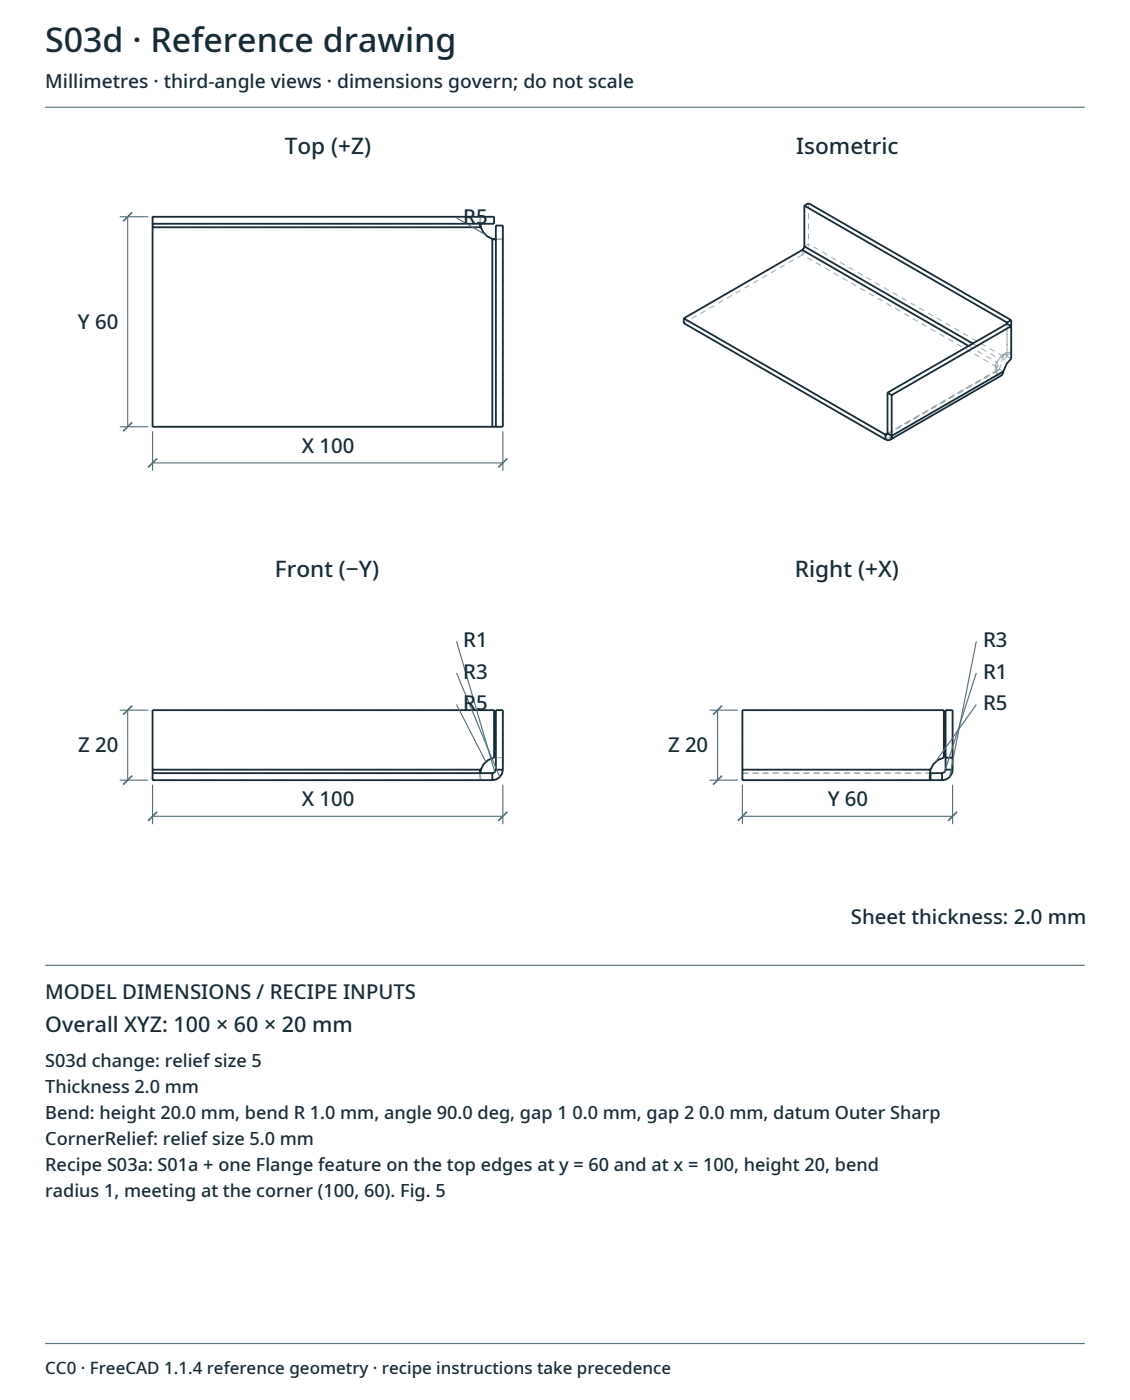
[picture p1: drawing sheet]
<svg xmlns="http://www.w3.org/2000/svg" width="265mm" height="328mm" viewBox="0 0 265 328" stroke-linecap="round" stroke-linejoin="round" font-family="sans-serif">
<g fill="none" stroke="#52707a" stroke-width=".26">
<path d="M10.6 25.1h243.4M28 50.8h6.7M29.9 50.8v49.2M106.9 51.1l6.7 3.8M28 100h6.7M35.7 108.5h82M35.7 101.1v9.2M117.7 101.1v9.2M106.9 150.3l9 30.6M106.9 157.7l10.1 24.4M228.6 150.3l-6.3 31.8M228.6 157.7l-7.4 23.2"/>
<path d="M28 166.4h6.7M29.9 166.4v16.4M106.9 165.1l6.8 13.4M166.2 166.4h6.6M168 166.4v16.4M228.6 165.1l-9.6 13.4M28 182.8h6.7M35.7 183.9v9.2M35.7 191.3h82M117.7 183.9v9.2M166.2 182.8h6.6M173.8 191.3h49.2"/>
<path d="M173.8 183.9v9.2M223 183.9v9.2M10.6 226.2h243.4M10.6 314.9h243.4"/>
</g>
<g fill="none" stroke="#9daab0" stroke-width=".23" stroke-dasharray="1.3 1.1" stroke-linecap="butt">
<path d="M35.7 53.3v46.7M35.7 53.3v-2.5M35.7 52.4h76.9M35.7 50.8v1.6M112.4 51.5l.1 1M112.4 51.5v1.2M112.6 53.3h-76.9M112.6 50.8h-76.9M112.6 50.8l-.2 .7M112.6 50.8v1.6M112.6 50.8h3.1M112.6 52.4h3.1"/>
<path d="M115.3 56l-1.2-.6-.9-1-.6-1.1M115.7 50.8v1.6M115.9 56.1h1.1M116.1 56.1h.9M116.1 56v44M116.1 52.9v3.1M117 56.1l.7-.1M117.7 56h-1.6M117.7 52.9v3.1M117.7 52.9h-1.6M187.9 59.7l-27.8 16M187.9 59.7v-1.1"/>
<path d="M187.9 59.7a3.1 3.1 0 0 0 1.4-2.5M189.3 57.2l-1 .5M189.3 47.6v9.6M235.8 75.9v7.6M226.8 81.1l6.7 3.8M227.8 80.5l6.1 3.6M233.1 87l.4-1M233.1 85.8l.4-.9M233.1 85.8v1.2M233.5 87.9l-.4-.9M233.5 86l-45.6-26.3M233.5 86.8l-.4-1"/>
<path d="M233.5 86.8l-25.7 14.8M233.5 87.9v-1.1M233.5 86v-1.1M233.5 87.9l.5 .2h.4M233.7 86.9l-.2-.1M233.7 86.9l-26 15M233.9 86.5l-26.1 15.1M233.9 86.5l-.2 .4M233.9 84.1l-.4 .8M233.9 84.1l.7-.8M234.6 83.3l.7-.2 .5 .1M234.6 83.3l.9-.6"/>
<path d="M234.9 83.5l-45.6-26.3M234.9 83.5v.1a5 5 0 0 1-1.3 2.3l-.1 .1M234.9 87.1l-1-.6M234.9 83.5l-1 .6M234.9 83.5l.6-.8M235.5 82.7l.8-.2 .5 .2M235.8 83.5l-1 1.1-.9 1.9M235.8 83.2v-7.3M236.8 82.7v-6.3M236.8 84.1l-1-.6M236.8 82.7l-1 .5M35.7 100h79.6"/>
<path d="M115.3 100v-44M115.3 100h2.4M116.1 100h1.6M117.7 100v-44M207.3 103l26.2-15.1M35.7 166.4v14M115.7 166.4h-80M115.7 177.6v-11.2M116.1 166.4v11.2M116.1 177.6v2.8M116.1 166.4h1.6M117.7 166.4v11.2"/>
<path d="M117.7 177.6v2.8M117.7 177.6h-1.6M173.8 166.4h47.2M221 166.4v11.2M221 177.6l-1.4 .5-1.1 1-.6 1.3M221.4 166.4v14M221.4 166.4h1.6M223 166.4v14M35.7 181.2h76.9M35.7 182.8v-1.6M35.7 182.8v-2.4M112.4 182.1l.2 .7"/>
<path d="M112.4 182.1v-1.2M112.5 181.1l-.1 1M112.6 182.8h-76.9M112.6 182.8v-1.6M112.6 180.4h-76.9M112.6 180.4l.6-1.3 1.1-1 1.4-.5M115.3 182.8h-2.7M115.3 181.2h-2.7M115.3 182.8v-1.6M115.3 182.8a2.47 2.47 0 0 0 2.4-2.1v-.3M116.1 180.4l-.2 .6-.6 .2M117.7 180.4h-1.6"/>
<path d="M173.8 181.2v1.6M173.8 182.8v-1.6M173.8 181.2v-.8M173.8 180.4v-14M217.7 180.9l.1 .2M217.7 180.9v1.2M217.9 181.2h-44.1M217.9 180.4h-44.1M217.9 180.4l-.2 .5M220.6 182.8h-46.8M220.6 181.2h-46.8M220.6 182.8v-1.6"/>
<path d="M220.6 182.8a2.46 2.46 0 0 0 2.4-2.4M220.6 181.2l.6-.3 .2-.5M223 180.4h-1.6"/>
</g>
<g fill="none" stroke="#172c36" stroke-width=".42">
<path d="M35.7 52.4h80v-1.6h-80v49.2h82v-47.1h-1.6v47.1M35.7 53.3h76.9M112.5 52.5l.1 .8M112.6 53.3l.6 1.1 .9 1 1.2 .6M112.6 52.4l-.2 .3 .2 .6M115.3 56l.8 .1M115.3 56l.6 .1 .2-.1M115.3 56v44M187.9 58.6l38.9 22.5M187.9 58.6l-27.8 16M188.3 57.7l-.4 .9M188.3 57.7l39.5 22.8"/>
<path d="M188.3 48.2l1-.6 47.5 27.4M188.3 48.2v9.5M188.3 48.2l47.5 27.4M160.1 74.6v1.1l47.2 27.3M160.1 74.6l47.2 27.3M235.8 75.9l1 .5-28 16.2M235.8 75.9l-28 16.1M235.8 75.6v.3M236.8 75v9.1l-1 1.1-.9 1.9M236.8 75l-1 .6M207.8 92l1 .6M207.8 92v9.6"/>
<path d="M208.8 92.6v9.5M234.9 87.1l-.2 .6-.3 .4-26 15M234.9 87.1l-26.1 15M207.3 103l.6 .2 .5-.1M207.3 101.9v1.1M207.8 101.6l-.1 .3h-.4M207.8 101.6l1 .5M207.8 101.6l-.5 .3M208.8 102.1l-.1 .5-.3 .5M221.4 177.6h1.6M35.7 181.2h79.6M35.7 180.4h76.9"/>
<path d="M112.6 180.4l-.1 .7M112.6 180.4l.6-1.3 1.1-1 1.4-.5v-11.2h-80v16.4h79.6M112.6 180.4l-.2 .5 .2 .3M115.3 181.2v1.6M116.1 180.4l-.2 .5-.6 .3M116.1 180.4v-14h1.6v14M116.1 180.4h1.6M117.7 180.4a2.46 2.46 0 0 1-2.4 2.4M173.8 180.4h44.1M217.8 181.1l.1 .1M217.9 180.4l-.1 .6a2.34 2.34 0 0 0 .1 1.8v-1.6M217.9 180.4l.6-1.3 1.1-1 1.4-.5v-11.2h-47.2v16.4h46.8"/>
<path d="M217.9 181.2h2.7M220.6 181.2v1.6M221.4 180.4l-.2 .6-.6 .2M221.4 180.4h1.6M221.4 180.4v-14h1.6v14M223 180.4a2.47 2.47 0 0 1-2 2.4h-.4"/>
</g>
<path d="M31 49.7l-2.2 2.2M31 99l-2.2 2.1M36.8 107.4l-2.1 2.1M118.8 107.4l-2.1 2.1M31 165.4l-2.2 2.1M169.1 165.4l-2.1 2.1M31 181.8l-2.2 2.1M36.8 190.2l-2.1 2.2M118.8 190.2l-2.1 2.2M169.1 181.8l-2.1 2.1M174.9 190.2l-2.1 2.2M224.1 190.2l-2.1 2.2" fill="none" stroke="#52707a" stroke-width=".4"/>
<text font-size="7.9" fill="#172c36" x="10.6" y="12.2">S03d · Reference drawing</text>
<g font-size="5.3" fill="#172c36">
<text x="66.7" y="36">Top (+Z)</text>
<text x="186.4" y="36">Isometric</text>
<text x="64.4" y="135.2">Front (−Y)</text>
<text x="186.1" y="135.2">Right (+X)</text>
</g>
<text font-size="5" fill="#172c36" x="10.6" y="241.8">Overall XYZ: 100 × 60 × 20 mm</text>
<g font-size="4.8" fill="#172c36">
<text x="108.5" y="52.4">R5</text>
<text x="18.3" y="77">Y 60</text>
<text x="70.7" y="106.1">X 100</text>
<text x="108.5" y="151.6">R1</text>
<text x="230.2" y="151.6">R3</text>
<text x="108.5" y="159">R3</text>
<text x="230.2" y="159">R1</text>
<text x="108.5" y="166.4">R5</text>
<text x="230.2" y="166.4">R5</text>
<text x="18.3" y="176.2">Z 20</text>
<text x="156.4" y="176.2">Z 20</text>
<text x="70.7" y="188.9">X 100</text>
<text x="193.8" y="188.9">Y 60</text>
<text x="199.3" y="216.4">Sheet thickness: 2.0 mm</text>
<text x="10.6" y="234.2">MODEL DIMENSIONS / RECIPE INPUTS</text>
</g>
<text font-size="4.5" fill="#172c36" x="10.6" y="20.6">Millimetres · third-angle views · dimensions govern; do not scale</text>
<g font-size="4.2" fill="#172c36">
<text x="10.6" y="250">S03d change: relief size 5</text>
<text x="10.6" y="256.1">Thickness 2.0 mm</text>
<text x="10.6" y="262.2">Bend: height 20.0 mm, bend R 1.0 mm, angle 90.0 deg, gap 1 0.0 mm, gap 2 0.0 mm, datum Outer Sharp</text>
<text x="10.6" y="268.3">CornerRelief: relief size 5.0 mm</text>
<text x="10.6" y="274.4">Recipe S03a: S01a + one Flange feature on the top edges at y = 60 and at x = 100, height 20, bend</text>
<text x="10.6" y="280.5">radius 1, meeting at the corner (100, 60). Fig. 5</text>
</g>
<text font-size="4" fill="#172c36" x="10.6" y="322">CC0 · FreeCAD 1.1.4 reference geometry · recipe instructions take precedence</text>
</svg>
